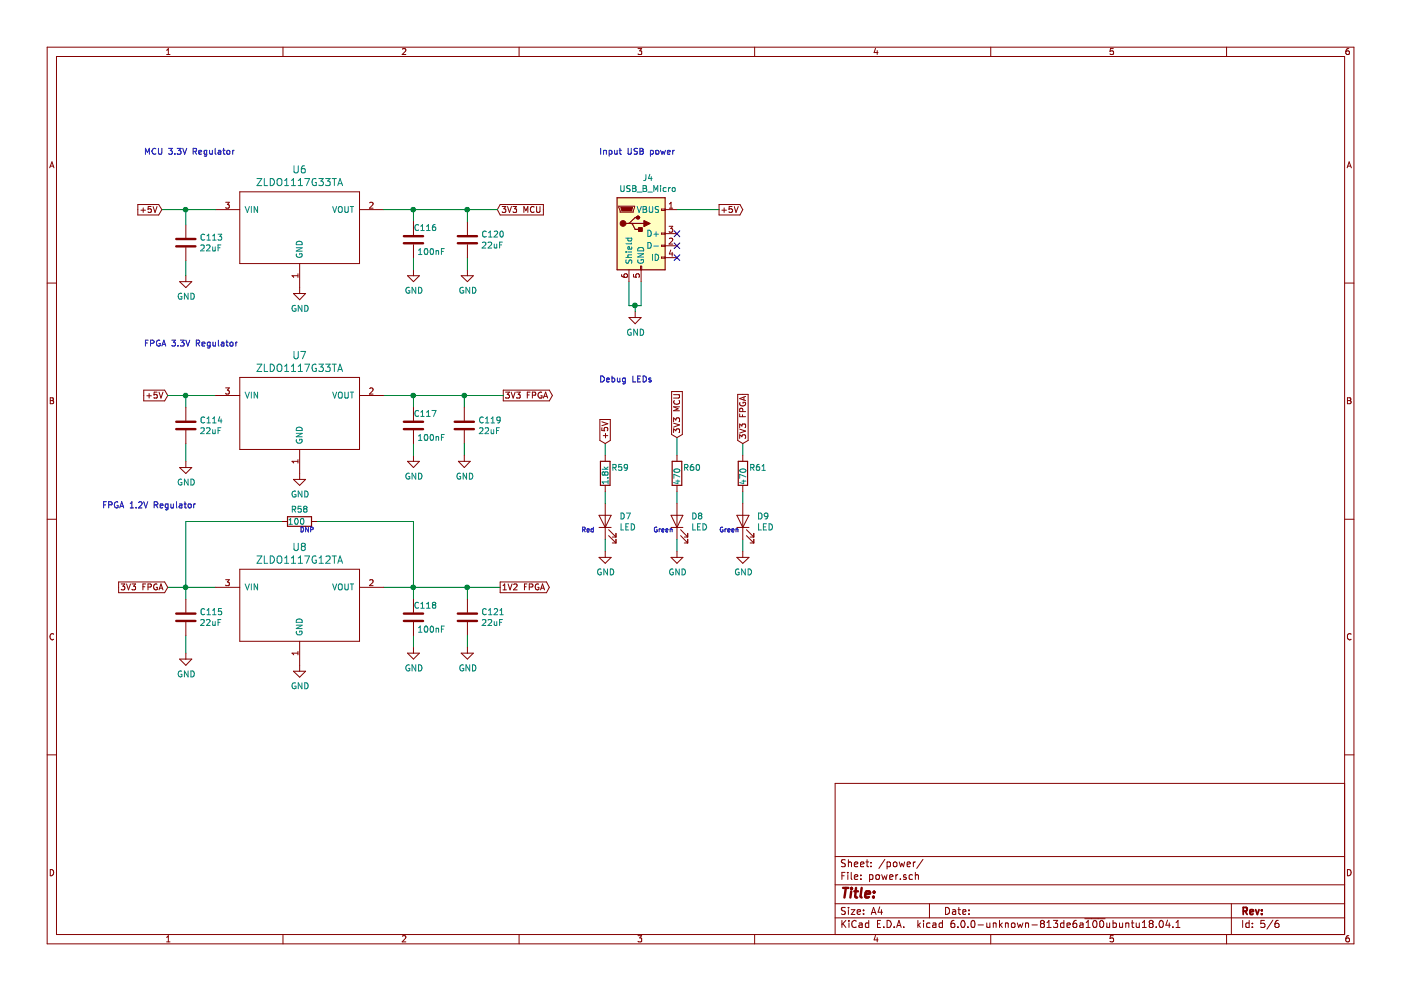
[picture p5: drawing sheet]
EESchema Schematic File Version 5
LIBS:shield_SDR_UN-cache
EELAYER 29 0
EELAYER END
$Descr A4 11693 8268
encoding utf-8
Sheet 5 6
Title ""
Date ""
Rev ""
Comp ""
Comment1 ""
Comment2 ""
Comment3 ""
Comment4 ""
$EndDescr
Wire Wire Line
	3450 3400 3450 3300
$Comp
L power:GND #PWR0133
U 1 1
P 3450 3800
F 0 "#PWR0133" H 3450 3550 50  0001 C CNN
F 1 "GND" H 3455 3627 50  0000 C CNN
F 2 "" H 3450 3800 50  0001 C CNN
F 3 "" H 3450 3800 50  0001 C CNN
	1    3450 3800
	1    0    0    -1  
$EndComp
Wire Wire Line
	3450 3700 3450 3800
$Comp
L power:GND #PWR0127
U 1 1
P 1550 3850
F 0 "#PWR0127" H 1550 3600 50  0001 C CNN
F 1 "GND" H 1555 3677 50  0000 C CNN
F 2 "" H 1550 3850 50  0001 C CNN
F 3 "" H 1550 3850 50  0001 C CNN
	1    1550 3850
	1    0    0    -1  
$EndComp
Wire Wire Line
	1550 3850 1550 3700
Wire Wire Line
	3450 5000 3450 4900
$Comp
L power:GND #PWR0134
U 1 1
P 3450 5400
F 0 "#PWR0134" H 3450 5150 50  0001 C CNN
F 1 "GND" H 3455 5227 50  0000 C CNN
F 2 "" H 3450 5400 50  0001 C CNN
F 3 "" H 3450 5400 50  0001 C CNN
	1    3450 5400
	1    0    0    -1  
$EndComp
Wire Wire Line
	3450 5300 3450 5400
Wire Wire Line
	1550 4900 1550 5000
$Comp
L power:GND #PWR0128
U 1 1
P 1550 5450
F 0 "#PWR0128" H 1550 5200 50  0001 C CNN
F 1 "GND" H 1555 5277 50  0000 C CNN
F 2 "" H 1550 5450 50  0001 C CNN
F 3 "" H 1550 5450 50  0001 C CNN
	1    1550 5450
	1    0    0    -1  
$EndComp
Wire Wire Line
	1550 5450 1550 5300
$Comp
L power:GND #PWR0132
U 1 1
P 3450 2250
F 0 "#PWR0132" H 3450 2000 50  0001 C CNN
F 1 "GND" H 3455 2077 50  0000 C CNN
F 2 "" H 3450 2250 50  0001 C CNN
F 3 "" H 3450 2250 50  0001 C CNN
	1    3450 2250
	1    0    0    -1  
$EndComp
Wire Wire Line
	3450 2150 3450 2250
$Comp
L power:GND #PWR0126
U 1 1
P 1550 2300
F 0 "#PWR0126" H 1550 2050 50  0001 C CNN
F 1 "GND" H 1555 2127 50  0000 C CNN
F 2 "" H 1550 2300 50  0001 C CNN
F 3 "" H 1550 2300 50  0001 C CNN
	1    1550 2300
	1    0    0    -1  
$EndComp
Text GLabel 4200 3300 2    50   Output ~ 0
3V3 FPGA
Text GLabel 4175 4900 2    50   Output ~ 0
1V2 FPGA
Text GLabel 1400 4900 0    50   Input ~ 0
3V3 FPGA
$Comp
L Connector:USB_B_Micro J4
U 1 1
P 5350 1950
F 0 "J4" H 5407 2417 50  0000 C CNN
F 1 "USB_B_Micro" H 5407 2326 50  0000 C CNN
F 2 "lib:USB_Micro_B_Female_10118194-0001LF" H 5500 1900 50  0001 C CNN
F 3 "https://cdn.amphenol-icc.com/media/wysiwyg/files/documentation/datasheet/inputoutput/io_usb_micro.pdf" H 5500 1900 50  0001 C CNN
F 4 "609-4618-1-ND" H 5350 1950 50  0001 C CNN "Digikey"
	1    5350 1950
	1    0    0    -1  
$EndComp
NoConn ~ 5650 1950
NoConn ~ 5650 2050
NoConn ~ 5650 2150
Wire Wire Line
	5250 2350 5250 2550
Wire Wire Line
	5250 2550 5300 2550
Wire Wire Line
	5350 2550 5350 2350
$Comp
L power:GND #PWR0139
U 1 1
P 5300 2600
F 0 "#PWR0139" H 5300 2350 50  0001 C CNN
F 1 "GND" H 5305 2427 50  0000 C CNN
F 2 "" H 5300 2600 50  0001 C CNN
F 3 "" H 5300 2600 50  0001 C CNN
	1    5300 2600
	1    0    0    -1  
$EndComp
Wire Wire Line
	5300 2600 5300 2550
Connection ~ 5300 2550
Wire Wire Line
	5300 2550 5350 2550
Text GLabel 6000 1750 2    50   Output ~ 0
+5V
Text GLabel 1350 1750 0    50   Input ~ 0
+5V
Text GLabel 1400 3300 0    50   Input ~ 0
+5V
$Comp
L power:GND #PWR0130
U 1 1
P 2500 3950
F 0 "#PWR0130" H 2500 3700 50  0001 C CNN
F 1 "GND" H 2505 3777 50  0000 C CNN
F 2 "" H 2500 3950 50  0001 C CNN
F 3 "" H 2500 3950 50  0001 C CNN
	1    2500 3950
	1    0    0    -1  
$EndComp
$Comp
L power:GND #PWR0129
U 1 1
P 2500 2400
F 0 "#PWR0129" H 2500 2150 50  0001 C CNN
F 1 "GND" H 2505 2227 50  0000 C CNN
F 2 "" H 2500 2400 50  0001 C CNN
F 3 "" H 2500 2400 50  0001 C CNN
	1    2500 2400
	1    0    0    -1  
$EndComp
Wire Wire Line
	1400 4900 1550 4900
Wire Wire Line
	3200 4900 3450 4900
Connection ~ 3450 4900
Wire Wire Line
	3200 3300 3450 3300
Connection ~ 3450 3300
Wire Wire Line
	1800 4900 1550 4900
Connection ~ 1550 4900
Wire Wire Line
	1800 3300 1550 3300
Wire Wire Line
	1550 3300 1550 3400
Wire Wire Line
	1400 3300 1550 3300
Connection ~ 1550 3300
Wire Wire Line
	6000 1750 5650 1750
Text Notes 1200 1300 0    50   ~ 0
MCU 3.3V Regulator
Text Notes 1200 2900 0    50   ~ 0
FPGA 3.3V Regulator
Text Notes 850  4250 0    50   ~ 0
FPGA 1.2V Regulator
Text Notes 5000 1300 0    50   ~ 0
Input USB power
Text Notes 5000 3200 0    50   ~ 0
Debug LEDs
$Comp
L Device:LED D?
U 1 1
P 5050 4350
AR Path="/5CC081D2/5CE70571" Ref="D?"  Part="1" 
AR Path="/5CC08321/5CE70571" Ref="D7"  Part="1" 
F 0 "D7" V 5089 4233 50  0000 R CNN
F 1 "LED" V 4998 4233 50  0000 R CNN
F 2 "LED_SMD:LED_0603_1608Metric_Pad1.05x0.95mm_HandSolder" H 5050 4350 50  0001 C CNN
F 3 "optoelectronics.liteon.com/upload/download/DS22-2000-137/LTST-S220KRKT.pdf" H 5050 4350 50  0001 C CNN
F 4 "160-1469-1-ND" V 5050 4350 50  0001 C CNN "Digikey"
	1    5050 4350
	0    -1   -1   0   
$EndComp
Wire Wire Line
	5050 4600 5050 4500
Wire Wire Line
	5050 4200 5050 4100
Wire Wire Line
	5050 3800 5050 3700
$Comp
L power:GND #PWR0138
U 1 1
P 5050 4600
F 0 "#PWR0138" H 5050 4350 50  0001 C CNN
F 1 "GND" H 5055 4427 50  0000 C CNN
F 2 "" H 5050 4600 50  0001 C CNN
F 3 "" H 5050 4600 50  0001 C CNN
	1    5050 4600
	1    0    0    -1  
$EndComp
Text GLabel 5050 3700 1    50   Input ~ 0
+5V
Text Notes 4850 4450 0    39   ~ 0
Red
$Comp
L Device:LED D?
U 1 1
P 5650 4350
AR Path="/5CC081D2/5CE85DA6" Ref="D?"  Part="1" 
AR Path="/5CC08321/5CE85DA6" Ref="D8"  Part="1" 
F 0 "D8" V 5689 4233 50  0000 R CNN
F 1 "LED" V 5598 4233 50  0000 R CNN
F 2 "LED_SMD:LED_0805_2012Metric_Pad1.15x1.40mm_HandSolder" H 5650 4350 50  0001 C CNN
F 3 "http://optoelectronics.liteon.com/upload/download/DS22-2000-075/LTST-S220KGKT.pdf" H 5650 4350 50  0001 C CNN
F 4 "160-1468-1-ND" V 5650 4350 50  0001 C CNN "Digikey"
	1    5650 4350
	0    -1   -1   0   
$EndComp
Wire Wire Line
	5650 4600 5650 4500
Wire Wire Line
	5650 4200 5650 4100
$Comp
L power:GND #PWR0140
U 1 1
P 5650 4600
F 0 "#PWR0140" H 5650 4350 50  0001 C CNN
F 1 "GND" H 5655 4427 50  0000 C CNN
F 2 "" H 5650 4600 50  0001 C CNN
F 3 "" H 5650 4600 50  0001 C CNN
	1    5650 4600
	1    0    0    -1  
$EndComp
Text Notes 5450 4450 0    39   ~ 0
Green\n
Wire Wire Line
	6200 4600 6200 4500
Wire Wire Line
	6200 4200 6200 4100
Wire Wire Line
	6200 3800 6200 3700
$Comp
L power:GND #PWR0141
U 1 1
P 6200 4600
F 0 "#PWR0141" H 6200 4350 50  0001 C CNN
F 1 "GND" H 6205 4427 50  0000 C CNN
F 2 "" H 6200 4600 50  0001 C CNN
F 3 "" H 6200 4600 50  0001 C CNN
	1    6200 4600
	1    0    0    -1  
$EndComp
Text Notes 6000 4450 0    39   ~ 0
Green\n
Text GLabel 6200 3700 1    50   Input ~ 0
3V3 FPGA
$Comp
L ZLDO1117:ZLDO1117G12TA U?
U 1 1
P 2500 5050
AR Path="/5CDC0021" Ref="U?"  Part="1" 
AR Path="/5CC08321/5CDC0021" Ref="U8"  Part="1" 
F 0 "U8" H 2500 5537 60  0000 C CNN
F 1 "ZLDO1117G12TA" H 2500 5431 60  0000 C CNN
F 2 "Package_TO_SOT_SMD:SOT-223-3_TabPin2" H 2650 5100 60  0001 C CNN
F 3 "https://www.diodes.com/assets/Datasheets/ZLDO1117.pdf" H 2650 5100 60  0001 C CNN
F 4 "ZLDO1117G12DICT-ND" H 2500 5050 50  0001 C CNN "Digikey"
	1    2500 5050
	1    0    0    -1  
$EndComp
$Comp
L ZLDO1117:ZLDO1117G33TA U?
U 1 1
P 2500 3450
AR Path="/5CDD0DC2" Ref="U?"  Part="1" 
AR Path="/5CC08321/5CDD0DC2" Ref="U7"  Part="1" 
F 0 "U7" H 2500 3937 60  0000 C CNN
F 1 "ZLDO1117G33TA" H 2500 3831 60  0000 C CNN
F 2 "Package_TO_SOT_SMD:SOT-223-3_TabPin2" H 2500 3937 60  0001 C CNN
F 3 "https://www.diodes.com/assets/Datasheets/ZLDO1117.pdf" H 2500 3831 60  0001 C CNN
F 4 "ZLDO1117G33DICT-ND" H 2500 3450 50  0001 C CNN "Digikey"
	1    2500 3450
	1    0    0    -1  
$EndComp
$Comp
L power:GND #PWR0131
U 1 1
P 2500 5550
F 0 "#PWR0131" H 2500 5300 50  0001 C CNN
F 1 "GND" H 2505 5377 50  0000 C CNN
F 2 "" H 2500 5550 50  0001 C CNN
F 3 "" H 2500 5550 50  0001 C CNN
	1    2500 5550
	1    0    0    -1  
$EndComp
$Comp
L Device:LED D?
U 1 1
P 6200 4350
AR Path="/5CC081D2/5D05C7DE" Ref="D?"  Part="1" 
AR Path="/5CC08321/5D05C7DE" Ref="D9"  Part="1" 
F 0 "D9" V 6239 4233 50  0000 R CNN
F 1 "LED" V 6148 4233 50  0000 R CNN
F 2 "LED_SMD:LED_0805_2012Metric_Pad1.15x1.40mm_HandSolder" H 6200 4350 50  0001 C CNN
F 3 "http://optoelectronics.liteon.com/upload/download/DS22-2000-075/LTST-S220KGKT.pdf" H 6200 4350 50  0001 C CNN
F 4 "160-1468-1-ND" V 6200 4350 50  0001 C CNN "Digikey"
	1    6200 4350
	0    -1   -1   0   
$EndComp
$Comp
L Device:R R60
U 1 1
P 5650 3950
F 0 "R60" H 5700 4000 50  0000 L CNN
F 1 "470" V 5650 3850 50  0000 L CNN
F 2 "Resistor_SMD:R_0603_1608Metric_Pad1.05x0.95mm_HandSolder" V 5580 3950 50  0001 C CNN
F 3 "http://www.yageo.com/documents/recent/PYu-RC_Group_51_RoHS_L_10.pdf" H 5650 3950 50  0001 C CNN
F 4 "311-470GRCT-ND" V 5650 3950 50  0001 C CNN "Digikey"
	1    5650 3950
	1    0    0    -1  
$EndComp
$Comp
L Device:R R61
U 1 1
P 6200 3950
F 0 "R61" H 6250 4000 50  0000 L CNN
F 1 "470" V 6200 3850 50  0000 L CNN
F 2 "Resistor_SMD:R_0603_1608Metric_Pad1.05x0.95mm_HandSolder" V 6130 3950 50  0001 C CNN
F 3 "http://www.yageo.com/documents/recent/PYu-RC_Group_51_RoHS_L_10.pdf" H 6200 3950 50  0001 C CNN
F 4 "311-470GRCT-ND" V 6200 3950 50  0001 C CNN "Digikey"
	1    6200 3950
	1    0    0    -1  
$EndComp
$Comp
L Device:R R59
U 1 1
P 5050 3950
F 0 "R59" H 5100 4000 50  0000 L CNN
F 1 "1.8k" V 5050 3850 50  0000 L CNN
F 2 "Resistor_SMD:R_0603_1608Metric_Pad1.05x0.95mm_HandSolder" V 4980 3950 50  0001 C CNN
F 3 "http://www.yageo.com/documents/recent/PYu-RC_Group_51_RoHS_L_10.pdf" H 5050 3950 50  0001 C CNN
F 4 "311-1.8KGRTR-ND" V 5050 3950 50  0001 C CNN "Digikey"
	1    5050 3950
	1    0    0    -1  
$EndComp
$Comp
L Device:R R58
U 1 1
P 2500 4350
F 0 "R58" V 2400 4275 50  0000 L CNN
F 1 "100" V 2500 4250 50  0000 L CNN
F 2 "Resistor_SMD:R_0603_1608Metric_Pad1.05x0.95mm_HandSolder" V 2430 4350 50  0001 C CNN
F 3 "http://www.yageo.com/documents/recent/PYu-RC_Group_51_RoHS_L_10.pdf" H 2500 4350 50  0001 C CNN
F 4 " 311-100HRCT-ND" V 2500 4350 50  0001 C CNN "Digikey"
	1    2500 4350
	0    1    1    0   
$EndComp
Wire Wire Line
	2650 4350 3450 4350
Wire Wire Line
	3450 4350 3450 4900
Wire Wire Line
	2350 4350 1550 4350
Wire Wire Line
	1550 4350 1550 4900
Text Notes 2500 4450 0    39   ~ 0
DNP
$Comp
L Device:C C113
U 1 1
P 1550 2025
AR Path="/5CC08321/5CF054CA" Ref="C113"  Part="1" 
AR Path="/5CFB52DC/5CF054CA" Ref="C?"  Part="1" 
F 0 "C113" H 1665 2071 50  0000 L CNN
F 1 "22uF" H 1665 1980 50  0000 L CNN
F 2 "Resistor_SMD:R_0603_1608Metric_Pad1.05x0.95mm_HandSolder" H 1588 1875 50  0001 C CNN
F 3 "http://www.samsungsem.com/kr/support/product-search/mlcc/CL10A226MPCNUBE.jsp" H 1550 2025 50  0001 C CNN
F 4 "1276-6504-1-ND" H 1550 2025 50  0001 C CNN "Digikey"
	1    1550 2025
	1    0    0    -1  
$EndComp
$Comp
L ZLDO1117:ZLDO1117G33TA U?
U 1 1
P 2500 1900
AR Path="/5CDBD7C5" Ref="U?"  Part="1" 
AR Path="/5CC08321/5CDBD7C5" Ref="U6"  Part="1" 
F 0 "U6" H 2500 2387 60  0000 C CNN
F 1 "ZLDO1117G33TA" H 2500 2281 60  0000 C CNN
F 2 "Package_TO_SOT_SMD:SOT-223-3_TabPin2" H 2500 2387 60  0001 C CNN
F 3 "https://www.diodes.com/assets/Datasheets/ZLDO1117.pdf" H 2500 2281 60  0001 C CNN
F 4 "ZLDO1117G33DICT-ND" H 2500 1900 50  0001 C CNN "Digikey"
	1    2500 1900
	1    0    0    -1  
$EndComp
Wire Wire Line
	1350 1750 1550 1750
Wire Wire Line
	1550 1875 1550 1750
Connection ~ 1550 1750
Wire Wire Line
	1550 1750 1800 1750
Wire Wire Line
	1550 2175 1550 2300
$Comp
L Device:C C114
U 1 1
P 1550 3550
AR Path="/5CC08321/5CF08E1F" Ref="C114"  Part="1" 
AR Path="/5CFB52DC/5CF08E1F" Ref="C?"  Part="1" 
F 0 "C114" H 1665 3596 50  0000 L CNN
F 1 "22uF" H 1665 3505 50  0000 L CNN
F 2 "Resistor_SMD:R_0603_1608Metric_Pad1.05x0.95mm_HandSolder" H 1588 3400 50  0001 C CNN
F 3 "http://www.samsungsem.com/kr/support/product-search/mlcc/CL10A226MPCNUBE.jsp" H 1550 3550 50  0001 C CNN
F 4 "1276-6504-1-ND" H 1550 3550 50  0001 C CNN "Digikey"
	1    1550 3550
	1    0    0    -1  
$EndComp
$Comp
L Device:C C115
U 1 1
P 1550 5150
AR Path="/5CC08321/5CF0A217" Ref="C115"  Part="1" 
AR Path="/5CFB52DC/5CF0A217" Ref="C?"  Part="1" 
F 0 "C115" H 1665 5196 50  0000 L CNN
F 1 "22uF" H 1665 5105 50  0000 L CNN
F 2 "Resistor_SMD:R_0603_1608Metric_Pad1.05x0.95mm_HandSolder" H 1588 5000 50  0001 C CNN
F 3 "http://www.samsungsem.com/kr/support/product-search/mlcc/CL10A226MPCNUBE.jsp" H 1550 5150 50  0001 C CNN
F 4 "1276-6504-1-ND" H 1550 5150 50  0001 C CNN "Digikey"
	1    1550 5150
	1    0    0    -1  
$EndComp
Wire Wire Line
	3200 1750 3450 1750
Connection ~ 3450 1750
Wire Wire Line
	3450 1850 3450 1750
Wire Wire Line
	3450 1750 3900 1750
Wire Wire Line
	3450 3300 3875 3300
Wire Wire Line
	3450 4900 3900 4900
$Comp
L power:GND #PWR0136
U 1 1
P 3900 2250
F 0 "#PWR0136" H 3900 2000 50  0001 C CNN
F 1 "GND" H 3905 2077 50  0000 C CNN
F 2 "" H 3900 2250 50  0001 C CNN
F 3 "" H 3900 2250 50  0001 C CNN
	1    3900 2250
	1    0    0    -1  
$EndComp
Wire Wire Line
	3900 2150 3900 2250
$Comp
L Device:C C120
U 1 1
P 3900 2000
AR Path="/5CC08321/5CF12AC9" Ref="C120"  Part="1" 
AR Path="/5CFB52DC/5CF12AC9" Ref="C?"  Part="1" 
F 0 "C120" H 4015 2046 50  0000 L CNN
F 1 "22uF" H 4015 1955 50  0000 L CNN
F 2 "Resistor_SMD:R_0603_1608Metric_Pad1.05x0.95mm_HandSolder" H 3938 1850 50  0001 C CNN
F 3 "http://www.samsungsem.com/kr/support/product-search/mlcc/CL10A226MPCNUBE.jsp" H 3900 2000 50  0001 C CNN
F 4 "1276-6504-1-ND" H 3900 2000 50  0001 C CNN "Digikey"
	1    3900 2000
	1    0    0    -1  
$EndComp
Wire Wire Line
	3900 1850 3900 1750
Wire Wire Line
	3875 3400 3875 3300
$Comp
L Device:C C119
U 1 1
P 3875 3550
AR Path="/5CC08321/5CF17002" Ref="C119"  Part="1" 
AR Path="/5CFB52DC/5CF17002" Ref="C?"  Part="1" 
F 0 "C119" H 3990 3596 50  0000 L CNN
F 1 "22uF" H 3990 3505 50  0000 L CNN
F 2 "Resistor_SMD:R_0603_1608Metric_Pad1.05x0.95mm_HandSolder" H 3913 3400 50  0001 C CNN
F 3 "http://www.samsungsem.com/kr/support/product-search/mlcc/CL10A226MPCNUBE.jsp" H 3875 3550 50  0001 C CNN
F 4 "1276-6504-1-ND" H 3875 3550 50  0001 C CNN "Digikey"
	1    3875 3550
	1    0    0    -1  
$EndComp
Wire Wire Line
	3875 3700 3875 3800
$Comp
L power:GND #PWR0135
U 1 1
P 3875 3800
F 0 "#PWR0135" H 3875 3550 50  0001 C CNN
F 1 "GND" H 3880 3627 50  0000 C CNN
F 2 "" H 3875 3800 50  0001 C CNN
F 3 "" H 3875 3800 50  0001 C CNN
	1    3875 3800
	1    0    0    -1  
$EndComp
Connection ~ 3875 3300
Wire Wire Line
	3875 3300 4200 3300
Wire Wire Line
	3900 5000 3900 4900
$Comp
L Device:C C121
U 1 1
P 3900 5150
AR Path="/5CC08321/5CF18EA8" Ref="C121"  Part="1" 
AR Path="/5CFB52DC/5CF18EA8" Ref="C?"  Part="1" 
F 0 "C121" H 4015 5196 50  0000 L CNN
F 1 "22uF" H 4015 5105 50  0000 L CNN
F 2 "Resistor_SMD:R_0603_1608Metric_Pad1.05x0.95mm_HandSolder" H 3938 5000 50  0001 C CNN
F 3 "http://www.samsungsem.com/kr/support/product-search/mlcc/CL10A226MPCNUBE.jsp" H 3900 5150 50  0001 C CNN
F 4 "1276-6504-1-ND" H 3900 5150 50  0001 C CNN "Digikey"
	1    3900 5150
	1    0    0    -1  
$EndComp
Wire Wire Line
	3900 5300 3900 5400
$Comp
L power:GND #PWR0137
U 1 1
P 3900 5400
F 0 "#PWR0137" H 3900 5150 50  0001 C CNN
F 1 "GND" H 3905 5227 50  0000 C CNN
F 2 "" H 3900 5400 50  0001 C CNN
F 3 "" H 3900 5400 50  0001 C CNN
	1    3900 5400
	1    0    0    -1  
$EndComp
Connection ~ 3900 4900
Wire Wire Line
	3900 4900 4175 4900
$Comp
L Device:C C116
U 1 1
P 3450 2000
F 0 "C116" H 3550 2100 50  0000 C CNN
F 1 "100nF" H 3600 1900 50  0000 C CNN
F 2 "Capacitor_SMD:C_0603_1608Metric_Pad1.05x0.95mm_HandSolder" H 3488 1850 50  0001 C CNN
F 3 "http://www.samsungsem.com/kr/support/product-search/mlcc/__icsFiles/afieldfile/2018/07/24/CL10B104KB8NNNC.pdf" H 3450 2000 50  0001 C CNN
F 4 "1276-1000-1-ND" H 3450 2000 50  0001 C CNN "Digikey"
	1    3450 2000
	1    0    0    -1  
$EndComp
$Comp
L Device:C C117
U 1 1
P 3450 3550
F 0 "C117" H 3550 3650 50  0000 C CNN
F 1 "100nF" H 3600 3450 50  0000 C CNN
F 2 "Capacitor_SMD:C_0603_1608Metric_Pad1.05x0.95mm_HandSolder" H 3488 3400 50  0001 C CNN
F 3 "http://www.samsungsem.com/kr/support/product-search/mlcc/__icsFiles/afieldfile/2018/07/24/CL10B104KB8NNNC.pdf" H 3450 3550 50  0001 C CNN
F 4 "1276-1000-1-ND" H 3450 3550 50  0001 C CNN "Digikey"
	1    3450 3550
	1    0    0    -1  
$EndComp
$Comp
L Device:C C118
U 1 1
P 3450 5150
F 0 "C118" H 3550 5250 50  0000 C CNN
F 1 "100nF" H 3600 5050 50  0000 C CNN
F 2 "Capacitor_SMD:C_0603_1608Metric_Pad1.05x0.95mm_HandSolder" H 3488 5000 50  0001 C CNN
F 3 "http://www.samsungsem.com/kr/support/product-search/mlcc/__icsFiles/afieldfile/2018/07/24/CL10B104KB8NNNC.pdf" H 3450 5150 50  0001 C CNN
F 4 "1276-1000-1-ND" H 3450 5150 50  0001 C CNN "Digikey"
	1    3450 5150
	1    0    0    -1  
$EndComp
Text GLabel 4150 1750 2    50   Input ~ 0
3V3 MCU
Wire Wire Line
	4150 1750 3900 1750
Connection ~ 3900 1750
Text GLabel 5650 3650 1    50   Input ~ 0
3V3 MCU
Wire Wire Line
	5650 3800 5650 3650
$EndSCHEMATC
